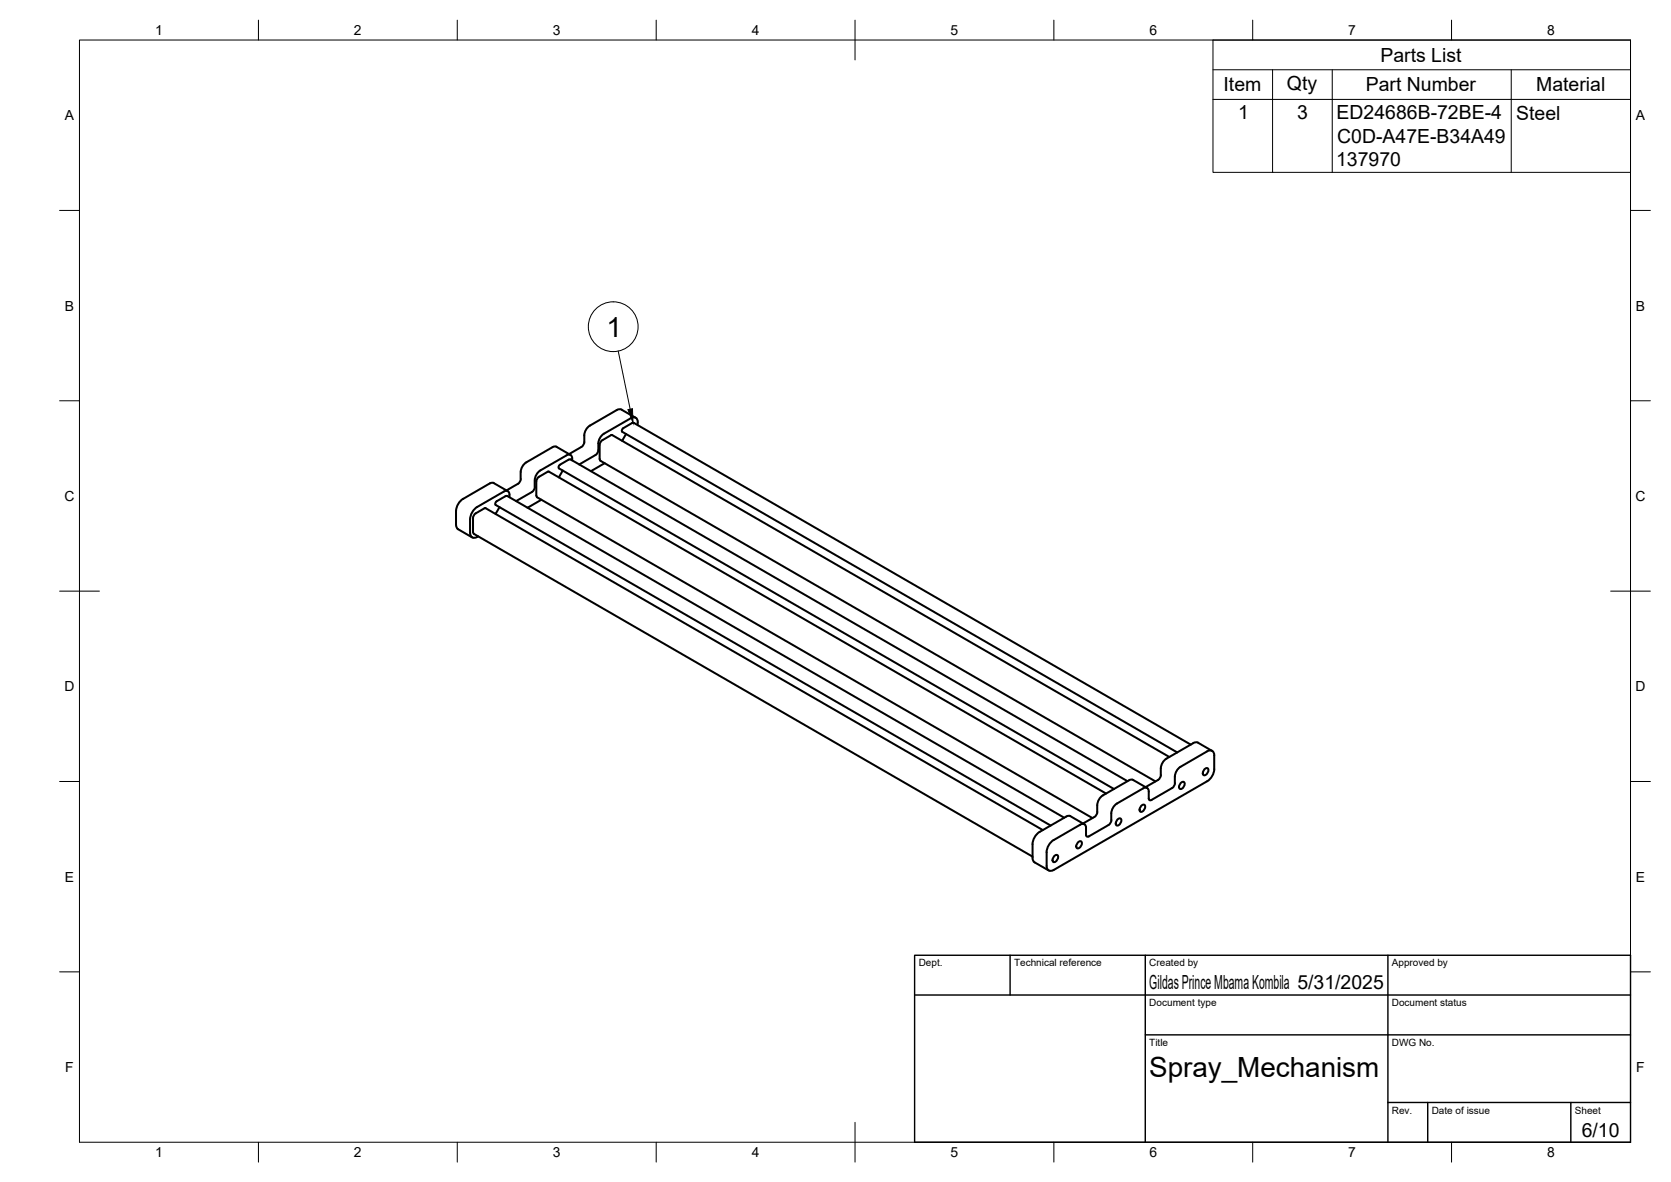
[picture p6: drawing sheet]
<svg xmlns="http://www.w3.org/2000/svg" width="420mm" height="297mm" viewBox="0 0 420 297" stroke-linecap="round" stroke-linejoin="round" font-family="sans-serif">
<!-- layer: Visible -->
<g fill="none" stroke="#000" stroke-width=".51">
<path d="M135.9 118.2l-1 1.1-.4 1.4M138 118.5l140.1 80.9M138 118.5l-2.7 1.5-.4 1M141.5 118.2l-1 1.8M143.4 114.3l-3.5-2-.7-.1-6.9 4-1 1a5.3 5.3 0 0 0-.4 3.5l-.7 .9-2.8 1.6M143.9 115.7a.97 .97 0 0 0-.2-1.2 .97 .97 0 0 0-1.2-.1l-6.6 3.8M148.3 106.9l-1 1.1a5.3 5.3 0 0 0-.4 3.4l-.7 .9-3.1 1.8M150.5 113.1l-.3 .7-.5 .5-4.1 2.4M150.8 111.9v3.4M150.8 115.3l.2 .5 139.5 80.6M152 116.4l-3.4 2M153.6 109.4l-2.4 1.4-.4 1"/>
<path d="M153.7 109.3h.2l140.1 80.9M156.3 103l3.5 2M156.3 102.9l-.6-.1-.6 .3-6.8 3.9M157.4 109.1l-1 1.7M158.9 106.3l-2.3 1.4-.2 .7 139.6 80.7M158.9 106.3h.5l140 80.8M160.3 106.8a1.51 1.51 0 0 0-.8-1.9l-.9 .2-6.7 3.9-1 1a4.5 4.5 0 0 0-.4 3.1M115.2 133l3.5 2.1M116.4 125.4a4 4 0 0 0-1.7 3v3.8l.5 .8M118.9 130.2v3.5l.3 .4M119.1 134.2l140.5 81.1M122.1 127.7l140.1 80.9"/>
<path d="M122.1 127.7l-2.7 1.5-.5 1M124.6 126.9l139.6 80.6M125.6 127.4l-1 1.7M127.6 124.7l140 80.8M127.6 124.7h-.5l-2.2 1.3-.4 .4 .1 .5M127.7 123.4l-3.5-2-.5-.1-7.3 4.1M128.1 125a1.12 1.12 0 0 0-1-1.7l-7.1 4.1a4 4 0 0 0-1.8 3.1v3.4a1.13 1.13 0 0 0 .7 1.2 1.13 1.13 0 0 0 1.3-.3M134.5 120.7v1.7l-.5 1-4.2 2.5M134.9 121v3.5M134.9 124.5l.2 .4 139.6 80.7M136.1 125.6l-3.4 2M277.3 199.9l-1 1a5.3 5.3 0 0 0-.4 3.5l-.7 .9-2.9 1.7"/>
<path d="M283.5 196.3l-140-80.8h-.5l-2.5 1.6v.6l139.6 80.6M283.9 196.1l-6.6 3.8M283.9 196.1l.5-.2 .5 .1 3.5 2M287.4 198.1l-6.5 3.8-1 1.1a5.3 5.3 0 0 0-.5 3.4l-.7 .9-5.2 3-.4-.2v-.3v-1.7M291.9 194.8l-.2 .7-.5 .5-3.2 1.8M295.4 195.1v1.7M295.4 196.8l-.2 .7-.5 .5-5.1 3-.3 .1-.4-.2a5 5 0 0 0-.3-2.8l-.7-.2-.5 .2M296.8 192.7l6.7-3.9a1.08 1.08 0 0 1 1.3-.1 1.08 1.08 0 0 1 .5 1.1v3.5M296.8 192.7l-1 1.1-.4 1.3M296.9 196.8l.8-.3a1.16 1.16 0 0 1-1 1.7 1 1 0 0 1 .2-1.4zM300 186.8l-6.7 3.8-1 1.1a4.6 4.6 0 0 0-.4 3.1M301.2 186.7l3.6 2"/>
<path d="M301.3 186.6l-.6-.1-.7 .3M302.9 193.3l.7-.2a1.16 1.16 0 0 1-1 1.7 1 1 0 0 1 .3-1.5zM305.3 193.3a3.9 3.9 0 0 1-1.8 3l-38.6 22.3M263.2 217.6a1.08 1.08 0 0 0 .5 1.1 1.08 1.08 0 0 0 1.2-.1M263.2 214.2v3.4M264.9 211.1a3.9 3.9 0 0 0-1.7 3.1M265.1 215.2l.8-.3a1.16 1.16 0 0 1-1 1.7 1 1 0 0 1 .2-1.4zM271 211.7l.8-.3a1.16 1.16 0 0 1-1 1.8 1 1 0 0 1 .2-1.5zM271.7 207.2l-6.8 3.9M271.7 207.2a.86 .86 0 0 1 1-.1 .86 .86 0 0 1 .4 .9M272.6 207.1l-3.5-2-.4-.1-7.3 4.1a3.9 3.9 0 0 0-1.8 3l.2 4.2 .3 .4 3.6 2M281 206l.8-.3a1.16 1.16 0 0 1-1.1 1.7 1 1 0 0 1 .3-1.4z"/>
<path d="M287 202.5l.7-.3a1.16 1.16 0 0 1-1 1.8 1 1 0 0 1 .3-1.5z"/>
</g>
<!-- layer: BORDER -->
<g fill="none" stroke="#000" stroke-width=".25">
<path d="M20 10.1h390v276.9h-390zM65 5.1v5M115 5.1v5M165 5.1v5M215 5.1v10M265 5.1v5M315 5.1v5M365 5.1v5M15 52.9h5M410 52.9h5M15 100.7h5M410 100.7h5"/>
<path d="M15 148.6h10M405 148.6h10M15 196.4h5M410 196.4h5M15 244.2h5M410 244.2h5M65 287v5M115 287v5M165 287v5M215 282.1v9.9M265 287v5M315 287v5"/>
<path d="M365 287v5"/>
</g>
<!-- layer: TITLEBLOCK -->
<path d="M230 240.1h180v46.9h-180zM230 250h180M254 240.1v9.9M288 240.1v46.9M349 240.1v46.9M288 260.1h122M349 277.1h61M359 277.1v9.9M395 277.1v9.9" fill="none" stroke="#000" stroke-width=".36"/>
<!-- layer: Parts Lists -->
<path d="M305 10.1h105v33.2h-105zM305 17.5h105M320 17.5v25.8M335 17.5v25.8M380 17.5v25.8M305 25h105" fill="none" stroke="#000" stroke-width=".25"/>
<!-- layer: Balloons -->
<circle cx="154.2" cy="82.1" r="6.3" fill="none" stroke="#000" stroke-width=".25"/>
<!-- layer: 0 -->
<path d="M157.9 102.9l1.1-.2 .2 3.6z" fill="#000" stroke="#000" stroke-width=".25"/>
<path d="M155.4 88.2l3.1 14.6" fill="none" stroke="#000" stroke-width=".25"/>
<g font-size="7">
<text x="152.5" y="84.6">1</text>
<text x="289" y="270.6">Spray_Mechanism</text>
</g>
<g font-size="4.9">
<text x="347.1" y="15.5">Parts List</text>
<text x="307.7" y="23">Item</text>
<text x="323.6" y="22.5">Qty</text>
<text x="343.4" y="23">Part Number</text>
<text x="386.3" y="23">Material</text>
<text x="311.3" y="29.9">1</text>
<text x="326.1" y="29.9">3</text>
<text x="336.1" y="30">ED24686B-72BE-4</text>
<text x="336.2" y="35.9">C0D-A47E-B34A49</text>
<text x="381.3" y="30">Steel</text>
<text x="336" y="41.7">137970</text>
<text x="289" y="248.5">Gildas Prince Mbama Kombila 5/31/2025</text>
<text x="397.7" y="285.7">6/10</text>
</g>
<g font-size="3.5">
<text x="39" y="8.8">1</text>
<text x="89" y="8.8">2</text>
<text x="139" y="8.8">3</text>
<text x="189" y="8.8">4</text>
<text x="239" y="8.8">5</text>
<text x="289" y="8.8">6</text>
<text x="339" y="8.8">7</text>
<text x="389" y="8.8">8</text>
<text x="16.3" y="30.2">A</text>
<text x="411.3" y="30.2">A</text>
<text x="16.3" y="78">B</text>
<text x="411.3" y="78">B</text>
<text x="16.2" y="125.9">C</text>
<text x="411.2" y="125.9">C</text>
<text x="16.2" y="173.7">D</text>
<text x="411.2" y="173.7">D</text>
<text x="16.3" y="221.6">E</text>
<text x="411.3" y="221.6">E</text>
<text x="16.4" y="269.4">F</text>
<text x="411.4" y="269.4">F</text>
<text x="39" y="290.8">1</text>
<text x="89" y="290.8">2</text>
<text x="139" y="290.8">3</text>
<text x="189" y="290.8">4</text>
<text x="239" y="290.8">5</text>
<text x="289" y="290.8">6</text>
<text x="339" y="290.8">7</text>
<text x="389" y="290.8">8</text>
</g>
<g font-size="2.5">
<text x="231" y="242.9">Dept.</text>
<text x="255" y="242.9">Technical reference</text>
<text x="289" y="242.9">Created by</text>
<text x="350" y="242.9">Approved by</text>
<text x="289" y="252.8">Document type</text>
<text x="350" y="252.8">Document status</text>
<text x="289" y="262.9">Title</text>
<text x="350" y="262.9">DWG No.</text>
<text x="350" y="279.9">Rev.</text>
<text x="360" y="279.9">Date of issue</text>
<text x="396" y="279.9">Sheet</text>
</g>
</svg>
